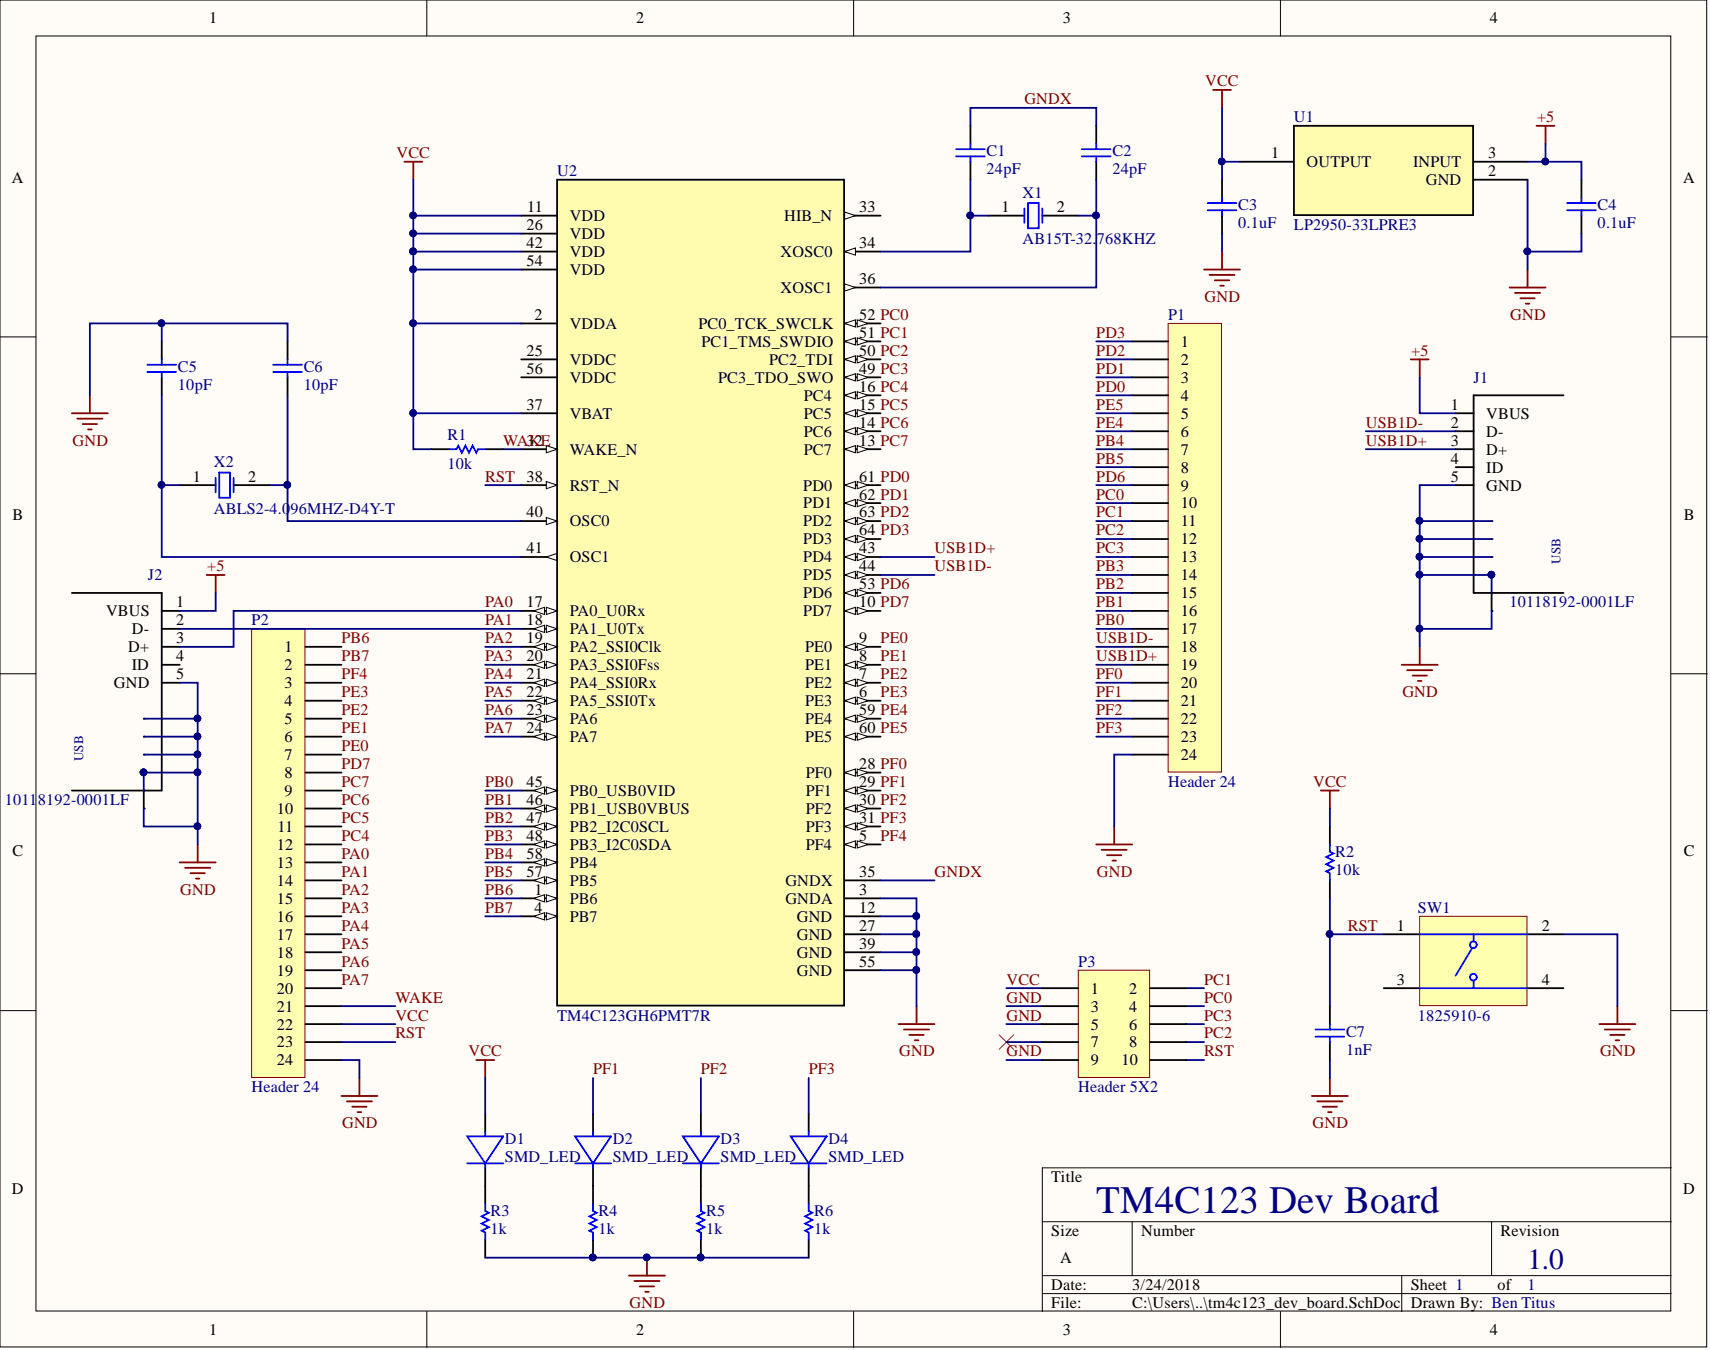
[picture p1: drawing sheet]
# Altium project tm4c123_dev_board.PrjPCB
1 sheet, 27 parts. Net scope: global (net labels, ports and power ports of the same name join across sheets).
Board file: tm4c123_dev_board.PcbDoc

## Sheet tm4c123_dev_board.SchDoc
size A

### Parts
C1  24pF  [CAPC0805(2012)145_L]
C2  24pF  [CAPC0805(2012)145_L]
C3  0.1uF  [CAPC0805(2012)145_L]
C4  0.1uF  [CAPC0805(2012)145_L]
C5  10pF  [CAPC0805(2012)145_L]
C6  10pF  [CAPC0805(2012)145_L]
C7  1nF  [CAPC0805(2012)145_L]
D1  SMD_LED  [0805 Diode]
D2  SMD_LED  [0805 Diode]
D3  SMD_LED  [0805 Diode]
D4  SMD_LED  [0805 Diode]
J1  10118192-0001LF  [10118192-0001LF_10118192-0001LF(Primary)]
J2  10118192-0001LF  [10118192-0001LF_10118192-0001LF(Primary)]
P1  Header 24  [HDR1X24]
P2  Header 24  [HDR1X24]
P3  Header 5X2  [HDR2X5]
R1  10k  [RESC0805(2012)_L]
R2  10k  [RESC0805(2012)_L]
R3  1k  [RESC0805(2012)_L]
R4  1k  [RESC0805(2012)_L]
R5  1k  [RESC0805(2012)_L]
R6  1k  [RESC0805(2012)_L]
SW1  1825910-6  [TECO-1825910-6_V]
U1  LP2950-33LPRE3  [LP3]
U2  TM4C123GH6PMT7R  [PM0064A_N]
X1  AB15T-32.768KHZ  [ABRA-AB15T-2_V]
X2  ABLS2-4.096MHZ-D4Y-T  [ABRA-ABLS2-2_V]

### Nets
+5: C4.2 J1.1(VBUS) J2.1(VBUS) U1.3(INPUT)
GND: C3.1 C4.1 C5.2 C6.2 C7.1 J1.5(GND) J1.M1(S) J1.M2(S) J1.S1(S) J1.S2(S) J1.S3(S) J1.S4(S) J2.5(GND) J2.M1(S) J2.M2(S) J2.S1(S) J2.S2(S) J2.S3(S) J2.S4(S) P1.24 P2.24 P3.3 P3.5 P3.9 R3.1 R4.1 R5.1 R6.1 SW1.2 U1.2(GND) U2.3(GNDA) U2.12(GND) U2.27(GND) U2.39(GND) U2.55(GND)
VCC: C3.2 D1.1 P2.22 P3.1 R1.1 R2.2 U1.1(OUTPUT) U2.2(VDDA) U2.11(VDD) U2.26(VDD) U2.37(VBAT) U2.42(VDD) U2.54(VDD)
GNDX: C1.2 C2.2 U2.35(GNDX)
PA0: J2.3(D+) P2.13 U2.17(PA0_U0Rx)
PA1: J2.2(D-) P2.14 U2.18(PA1_U0Tx)
PA2: P2.15 U2.19(PA2_SSI0Clk)
PA3: P2.16 U2.20(PA3_SSI0Fss)
PA4: P2.17 U2.21(PA4_SSI0Rx)
PA5: P2.18 U2.22(PA5_SSI0Tx)
PA6: P2.19 U2.23(PA6)
PA7: P2.20 U2.24(PA7)
PB0: P1.17 U2.45(PB0_USB0VID)
PB1: P1.16 U2.46(PB1_USB0VBUS)
PB2: P1.15 U2.47(PB2_I2C0SCL)
PB3: P1.14 U2.48(PB3_I2C0SDA)
PB4: P1.7 U2.58(PB4)
PB5: P1.8 U2.57(PB5)
PB6: P2.1 U2.1(PB6)
PB7: P2.2 U2.4(PB7)
PC0: P1.10 P3.4 U2.52(PC0_TCK_SWCLK)
PC1: P1.11 P3.2 U2.51(PC1_TMS_SWDIO)
PC2: P1.12 P3.8 U2.50(PC2_TDI)
PC3: P1.13 P3.6 U2.49(PC3_TDO_SWO)
PC4: P2.12 U2.16(PC4)
PC5: P2.11 U2.15(PC5)
PC6: P2.10 U2.14(PC6)
PC7: P2.9 U2.13(PC7)
PD0: P1.4 U2.61(PD0)
PD1: P1.3 U2.62(PD1)
PD2: P1.2 U2.63(PD2)
PD3: P1.1 U2.64(PD3)
PD6: P1.9 U2.53(PD6)
PD7: P2.8 U2.10(PD7)
PE0: P2.7 U2.9(PE0)
PE1: P2.6 U2.8(PE1)
PE2: P2.5 U2.7(PE2)
PE3: P2.4 U2.6(PE3)
PE4: P1.6 U2.59(PE4)
PE5: P1.5 U2.60(PE5)
PF0: P1.20 U2.28(PF0)
PF1: D2.1 P1.21 U2.29(PF1)
PF2: D3.1 P1.22 U2.30(PF2)
PF3: D4.1 P1.23 U2.31(PF3)
PF4: P2.3 U2.5(PF4)
RST: C7.2 P2.23 P3.10 R2.1 SW1.1 U2.38(RST_N)
USB1D+: J1.3(D+) P1.19 U2.43(PD4)
USB1D-: J1.2(D-) P1.18 U2.44(PD5)
WAKE: P2.21 R1.2 U2.32(WAKE_N)
NetC1_1: C1.1 U2.34(XOSC0) X1.1(X1)
NetC2_1: C2.1 U2.36(XOSC1) X1.2(X2)
NetC5_1: C5.1 U2.41(OSC1) X2.1(X1)
NetC6_1: C6.1 U2.40(OSC0) X2.2(X2)
NetD1_2: D1.2 R3.2
NetD2_2: D2.2 R4.2
NetD3_2: D3.2 R5.2
NetD4_2: D4.2 R6.2

Not connected (* = marked no-connect by the designer): J1 4(ID); J2 4(ID); P3 7*; SW1 3 4; U2 25(VDDC) 33(HIB_N) 56(VDDC)

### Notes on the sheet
- TM4C123 Dev Board
- 1
- 1.0
- Ben Titus
